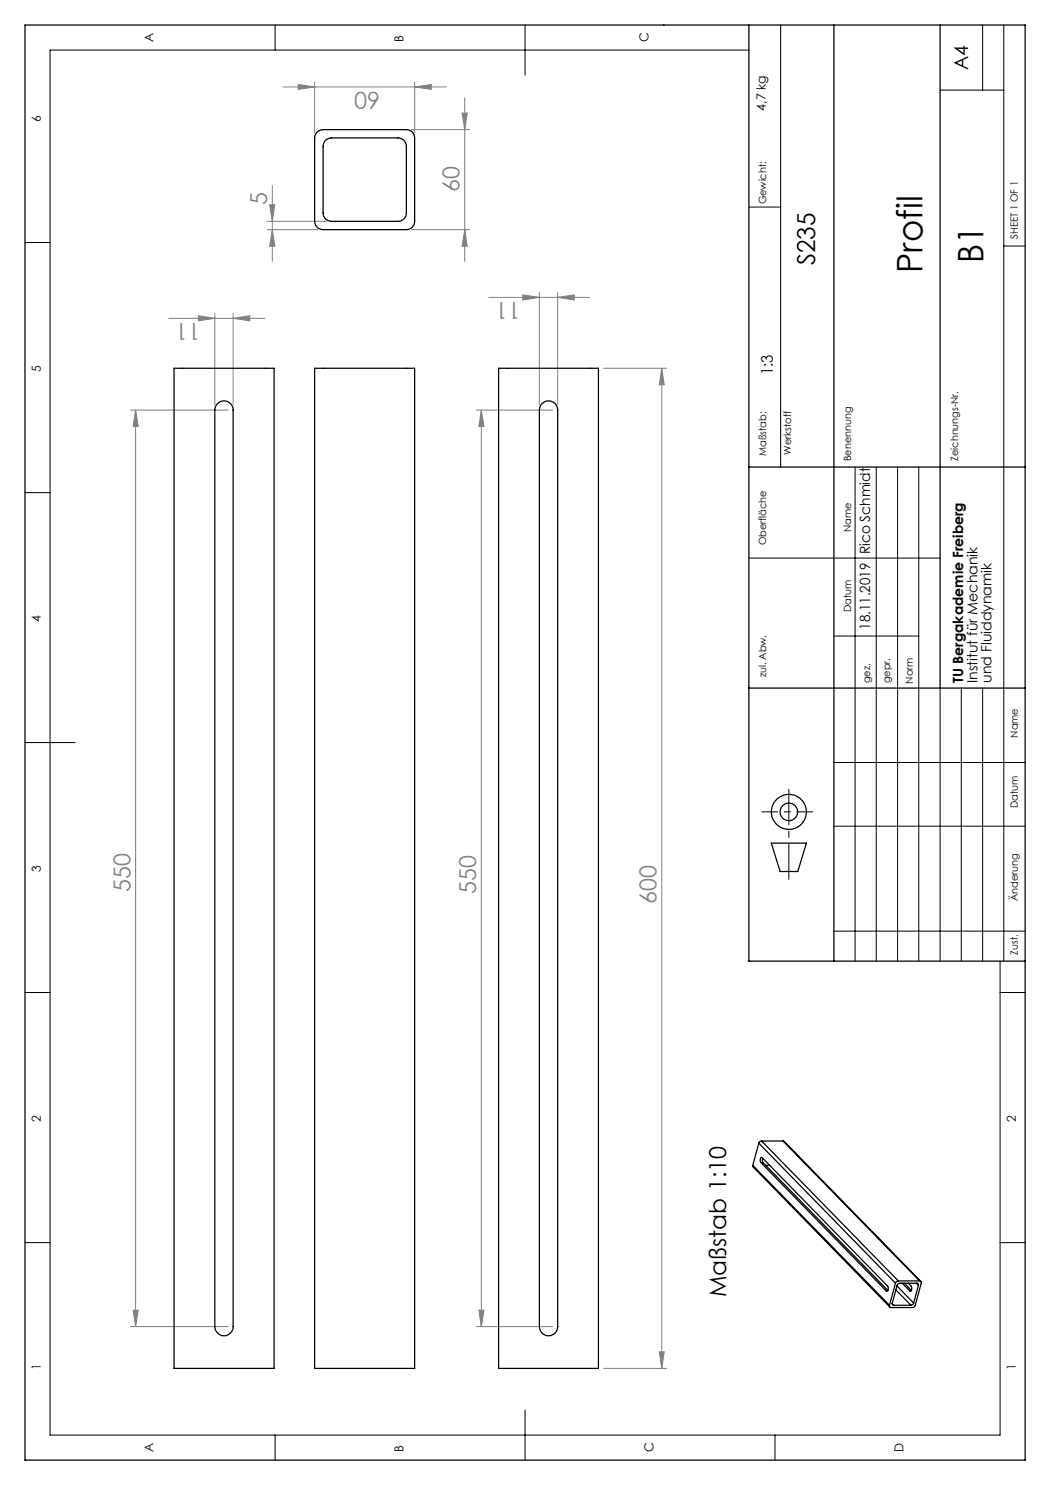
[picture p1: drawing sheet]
<svg xmlns="http://www.w3.org/2000/svg" width="210mm" height="297mm" viewBox="0 0 210 297" stroke-linecap="round" stroke-linejoin="round" font-family="sans-serif">
<g fill="none" stroke="#000" stroke-width=".25">
<path d="M5 5h200v287h-200zM149.8 5v187.2h55.2M166.8 5v187.2M188 5v132.6M149.8 93.4h55.2M149.8 137.6h55.2M154.3 168.6h7l-1.7 5.7h-3.6z"/>
<circle cx="157.8" cy="162.4" r="1.75"/>
<circle cx="157.8" cy="162.4" r="3.5"/>
</g>
<g fill="none" stroke="#808080" stroke-width=".2">
<path d="M56.6 17.4h32.7M59.6 16.9l3.3 .5-3.3 .5zM62.9 16.4v10.2M82.9 17.4l3.3-.5v1zM82.9 16.4v10.2M92.9 19.6v32.7M54.5 37.1v15.2M82.3 25.9h11.6M92.4 22.6h1l-.5 3.3zM53.4 45.9h10.2M53.4 44.3h11.9M53.9 41h1.1l-.5 3.3z"/>
<path d="M54.5 45.9l.5 3.3h-1.1zM82.3 45.9h11.6M92.9 45.9l.5 3.3h-1zM97.7 59.5h20.2M104.6 59l3.3 .5-3.3 .5zM107.9 58.5v22.5M111.5 59.5l3.4-.5v1zM111.5 58.5v22.5M33.8 63.7h19.2M39.7 63.1l3.3 .6-3.3 .5zM43 62.7v18.3M46.6 63.7l3.3-.6v1.1z"/>
<path d="M46.6 62.7v18.3M120.7 73.7h12.6M132.4 73.7l.4 3.3h-.9zM132.4 73.7v200M26.1 82h19.5M27.1 82l.5 3.3h-1zM27.1 82v183.3M95.3 82h15.3M96.3 82l.5 3.3h-1zM96.3 82v183.3M26.1 265.3h19.5M26.6 262h1l-.5 3.3z"/>
<path d="M95.3 265.3h15.3M95.8 262h1l-.5 3.3zM120.7 273.7h12.6M131.9 270.4h.9l-.4 3.3z"/>
</g>
<path d="M157.8 175.9v-18" fill="none" stroke="#000" stroke-width=".2" stroke-dasharray="15.2 1.3 1.3 1.3" stroke-dashoffset="8.1"/>
<path d="M152.4 162.4h10.2" fill="none" stroke="#000" stroke-width=".2" stroke-dasharray="15.2 1.3 1.3 1.3" stroke-dashoffset="12.1"/>
<g fill="none" stroke="#000" stroke-width=".2">
<path d="M55 5v5M105 5v10M149.8 10h-139.8v277h190v-94.8M156.1 5v88.4M188 18h12.8M196.5 5v13M200.8 5v187.2M5 48.5h5M149.8 41.4h6.3M200.8 49.2h4.2M5 98.5h5M171 93.4v98.8"/>
<path d="M175.3 93.4v98.8M179.5 93.4v98.8M183.8 93.4v98.8M149.8 111.6h38.2M166.8 127.2h17M188 137.6v54.6M192.3 137.6v54.6M196.5 137.6v54.6M5 148.5h10M166.8 152.5h38.2M166.8 165.2h38.2M5 198.5h5"/>
<path d="M166.8 186.2h38.2M200 198.5h5M5 248.5h5M200 248.5h5M55 287v5M105 282v10M155 287v5"/>
</g>
<g fill="#808080">
<path d="M27.1 82l.5 3.3h-1zM26.6 262h1l-.5 3.3z"/>
<path d="M131.9 270.4h.9l-.4 3.3zM132.4 73.7l.4 3.3h-.9zM92.9 45.9l.5 3.3h-1zM92.4 22.6h1l-.5 3.3zM54.5 45.9l.5 3.3h-1.1zM53.9 41h1.1l-.5 3.3z"/>
<path d="M95.8 262h1l-.5 3.3zM96.3 82l.5 3.3h-1z"/>
<path d="M82.9 17.4l3.3-.5v1zM59.6 16.9l3.3 .5-3.3 .5z"/>
<path d="M111.5 59.5l3.4-.5v1zM104.6 59l3.3 .5-3.3 .5z"/>
<path d="M39.7 63.1l3.3 .6-3.3 .5zM46.6 63.7l3.3-.6v1.1z"/>
</g>
<g fill="none" stroke="#000" stroke-width=".25">
<path d="M63.4 26.4l.6-.3 .6-.2h16.7a1.63 1.63 0 0 1 1.6 1.7v16.7a1.63 1.63 0 0 1-1.6 1.6h-16.7a1.69 1.69 0 0 1-1.7-1.6v-16.7l.2-.7zM65.1 28.1l.5-.4 .7-.1h13.3a1.69 1.69 0 0 1 1.7 1.7v13.3a1.69 1.69 0 0 1-1.7 1.7h-13.3a1.63 1.63 0 0 1-1.7-1.7v-13.3l.1-.7zM34.8 73.7h20v200h-20zM62.9 73.7h20v200h-20zM99.7 73.7h20v200h-20zM43.5 80.7a1.8 1.8 0 0 1 2-.4 1.8 1.8 0 0 1 1.1 1.7v183.3a1.83 1.83 0 0 1-1.8 1.9 1.83 1.83 0 0 1-1.8-1.9v-183.3l.2-.9zM108.4 80.7a1.83 1.83 0 0 1 2-.4 1.83 1.83 0 0 1 1.1 1.7v183.3a1.83 1.83 0 0 1-1.8 1.9 1.83 1.83 0 0 1-1.8-1.9v-183.3v-.5zM150.6 233.1v.3l27.4 28M150.6 233.1l27.3 28M151.8 228.6l-1.2 4.5M151.8 228.6l27.3 28M152.2 232.5l-.2-.3a.43 .43 0 0 1 0-.5 .43 .43 0 0 1 .4-.2l25.1 25.8a.51 .51 0 0 1 .2 .5 .51 .51 0 0 1-.5 .4"/>
<path d="M152.2 232.5l25 25.7M152.2 232.5h.4M152.3 228.2l-.3 .1-.2 .3M152.3 228.2h4.3M152.3 228.2l27.4 28M152.5 231.6v.6l.1 .3M152.6 232.5l25 25.6M153.2 233.1h.7M156.6 228.2l.2 .1 27.4 28M156.6 228.2l27.3 28M177.2 258.2h.3M179.1 256.6l-1.2 4.5"/>
<path d="M179.2 258l3 3.1M179.4 257.2l3.3 3.4M179.7 256.2l-.4 .1-.2 .3M179.7 256.2h4.2M180.4 256.6l1.6 1.6M180.9 256.6l1.4 1.5M181.7 256.6l.6 .8a.46 .46 0 0 1 .1 .5 .46 .46 0 0 1-.4 .3M182 258.2h.2M183.3 256.6l.4 .5M183.7 257.1v-.3l-.2-.2h-3.6l-.3 .2-1.2 3.9 .1 .2 .2 .2M183.7 257.1l-1 3.5M183.9 256.2a.33 .33 0 0 1 .3 .4l-1.2 4.5-.2 .3-4.6 .1a.33 .33 0 0 1-.3-.4"/>
<path d="M178.4 260.7l.3 .4M178.7 261.1h3.5M182.7 260.6l-.2 .3-.3 .2"/>
</g>
<g font-size="7.1">
<text x="196.7" y="52.6" transform="rotate(-90 196.7 52.6)">B1</text>
<text x="184.5" y="54.6" transform="rotate(-90 184.5 54.6)">Profil</text>
</g>
<text font-size="4.9" x="163" y="53.1" transform="rotate(-90 163 53.1)">S235</text>
<g font-size="4.7" fill="#808080">
<text x="76" y="18.4" transform="rotate(180 76 18.4)">60</text>
<text x="53.4" y="41" transform="rotate(-90 53.4 41)">5</text>
<text x="91.9" y="38.4" transform="rotate(-90 91.9 38.4)">60</text>
<text x="40.2" y="64.7" transform="rotate(180 40.2 64.7)">11</text>
<text x="104.2" y="60.5" transform="rotate(180 104.2 60.5)">11</text>
<text x="26.1" y="178.3" transform="rotate(-90 26.1 178.3)">550</text>
<text x="95.2" y="178.8" transform="rotate(-90 95.2 178.8)">550</text>
<text x="131.3" y="180.8" transform="rotate(-90 131.3 180.8)">600</text>
</g>
<text font-size="4.7" x="145.2" y="259.4" transform="rotate(-90 145.2 259.4)">Maßstab 1:10</text>
<text font-size="3.9" x="193.6" y="14.1" transform="rotate(-90 193.6 14.1)">A4</text>
<text font-size="3.2" x="154.6" y="75.1" transform="rotate(-90 154.6 75.1)">1:3</text>
<g font-size="2.8">
<text x="174" y="110.9" transform="rotate(-90 174 110.9)">Rico Schmidt</text>
<text x="174" y="125.9" transform="rotate(-90 174 125.9)">18.11.2019</text>
<text x="192.7" y="136.6" transform="rotate(-90 192.7 136.6)">TU Bergakademie Freiberg</text>
<text x="195.5" y="136.6" transform="rotate(-90 195.5 136.6)">Institut für Mechanik</text>
<text x="198.3" y="136.6" transform="rotate(-90 198.3 136.6)">und Fluiddynamik</text>
</g>
<g font-size="2.5">
<text x="30.7" y="8.3" transform="rotate(-90 30.7 8.3)">A</text>
<text x="80.7" y="8.3" transform="rotate(-90 80.7 8.3)">B</text>
<text x="129.7" y="8.3" transform="rotate(-90 129.7 8.3)">C</text>
<text x="153.2" y="22.1" transform="rotate(-90 153.2 22.1)">4,7 kg</text>
<text x="8.2" y="24.3" transform="rotate(-90 8.2 24.3)">6</text>
<text x="8.2" y="74.3" transform="rotate(-90 8.2 74.3)">5</text>
<text x="8.2" y="124.3" transform="rotate(-90 8.2 124.3)">4</text>
<text x="8.2" y="174.3" transform="rotate(-90 8.2 174.3)">3</text>
<text x="8.2" y="224.3" transform="rotate(-90 8.2 224.3)">2</text>
<text x="203.2" y="224.3" transform="rotate(-90 203.2 224.3)">2</text>
<text x="8.2" y="273.9" transform="rotate(-90 8.2 273.9)">1</text>
<text x="203.2" y="273.9" transform="rotate(-90 203.2 273.9)">1</text>
<text x="30.7" y="290.3" transform="rotate(-90 30.7 290.3)">A</text>
<text x="80.7" y="290.3" transform="rotate(-90 80.7 290.3)">B</text>
<text x="130.7" y="290.3" transform="rotate(-90 130.7 290.3)">C</text>
<text x="180.7" y="290.3" transform="rotate(-90 180.7 290.3)">D</text>
</g>
<g font-size="2">
<text x="153.2" y="40.9" transform="rotate(-90 153.2 40.9)">Gewicht:</text>
<text x="203.6" y="47.7" transform="rotate(-90 203.6 47.7)">SHEET 1 OF 1</text>
<text x="153.2" y="91.1" transform="rotate(-90 153.2 91.1)">Maßstab:</text>
<text x="158.2" y="90.9" transform="rotate(-90 158.2 90.9)">Werkstoff</text>
<text x="170.2" y="92.2" transform="rotate(-90 170.2 92.2)">Benennung</text>
<text x="191.6" y="92.1" transform="rotate(-90 191.6 92.1)">Zeichnungs-Nr.</text>
<text x="170.2" y="106.4" transform="rotate(-90 170.2 106.4)">Name</text>
<text x="153.2" y="109" transform="rotate(-90 153.2 109)">Oberfläche</text>
<text x="170.2" y="122.5" transform="rotate(-90 170.2 122.5)">Datum</text>
<text x="153.2" y="135.4" transform="rotate(-90 153.2 135.4)">zul. Abw.</text>
<text x="174" y="136.7" transform="rotate(-90 174 136.7)">gez.</text>
<text x="178.1" y="136.7" transform="rotate(-90 178.1 136.7)">gepr.</text>
<text x="182.6" y="136.7" transform="rotate(-90 182.6 136.7)">Norm</text>
<text x="203.5" y="147.5" transform="rotate(-90 203.5 147.5)">Name</text>
<text x="203.5" y="161.6" transform="rotate(-90 203.5 161.6)">Datum</text>
<text x="203.5" y="180.2" transform="rotate(-90 203.5 180.2)">Änderung</text>
<text x="203.5" y="190.9" transform="rotate(-90 203.5 190.9)">Zust.</text>
</g>
</svg>
